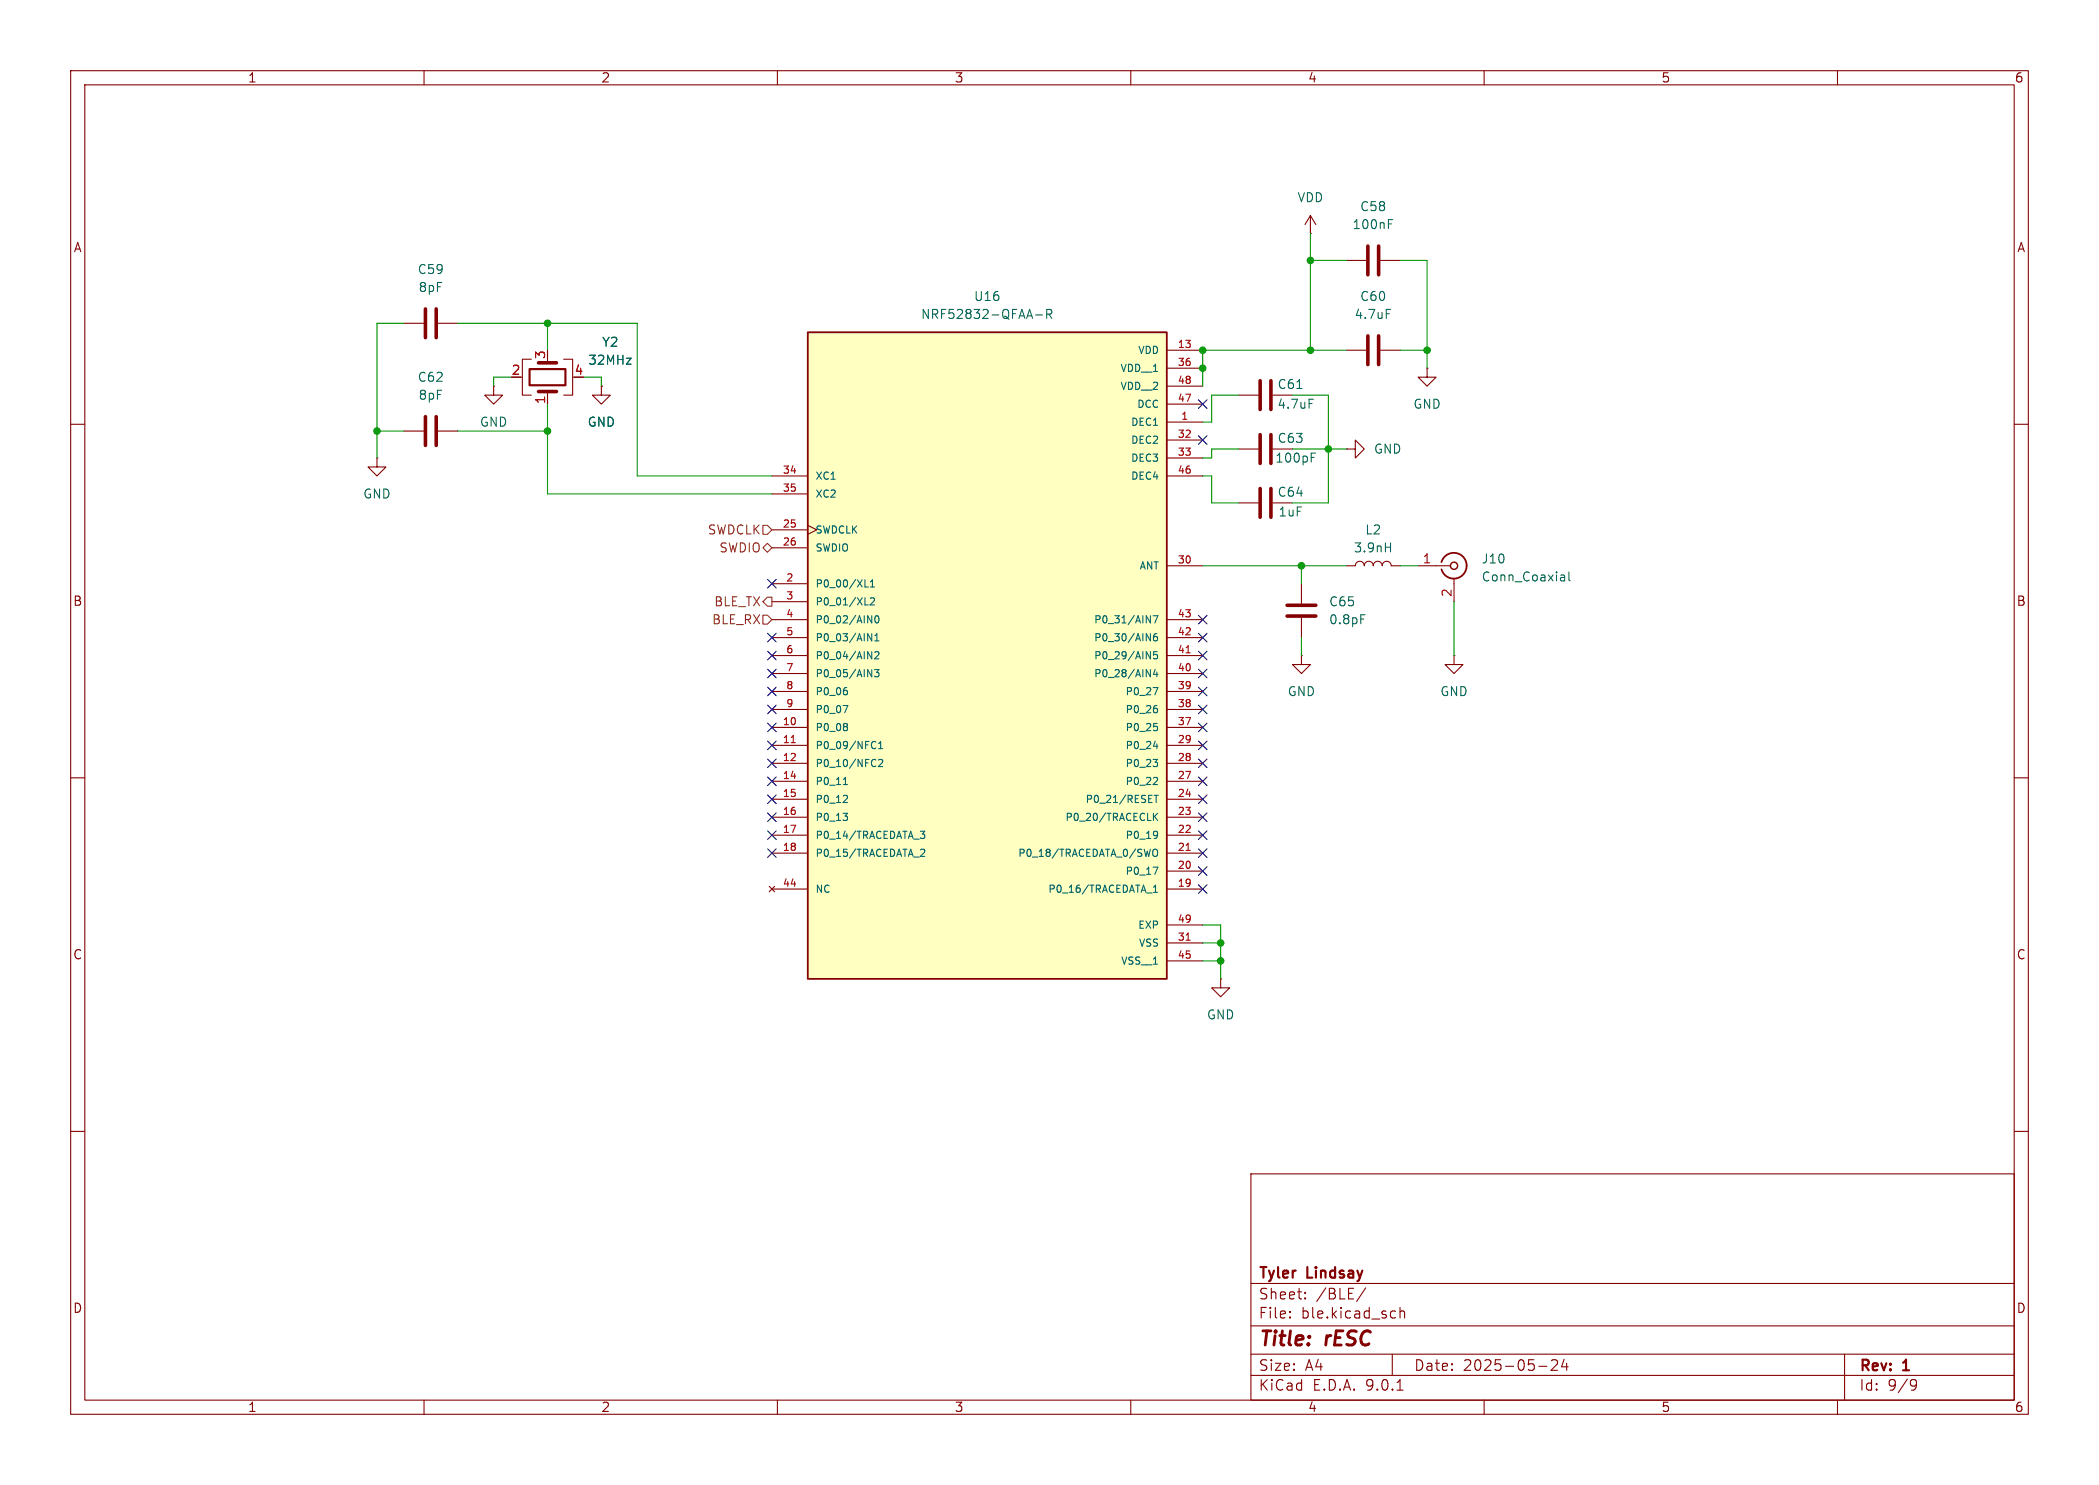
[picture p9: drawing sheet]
(kicad_sch
 (version 20250114)
 (generator "eeschema")
 (generator_version "9.0")
 (paper "A4")
 (title_block
  (title "rESC")
  (date "2025-05-24")
  (rev "1")
  (company "Tyler Lindsay"))
 (lib_symbols
  (symbol "Connector:Conn_Coaxial"
   (pin_names
    (offset 1.016) (hide yes)) (exclude_from_sim no) (in_bom yes) (on_board yes)
   (property "Reference" "J" (at 0.254 3.048 0) (effects (font (size 1.27 1.27))))
   (property "Value" "Conn_Coaxial" (at 2.921 0 90) (effects (font (size 1.27 1.27))))
   (property "Footprint" "" (at 0 0 0) (effects (font (size 1.27 1.27)) (hide yes)))
   (property "Datasheet" "~" (at 0 0 0) (effects (font (size 1.27 1.27)) (hide yes)))
   (property "Description" "coaxial connector (BNC, SMA, SMB, SMC, Cinch/RCA, LEMO, ...)" (at 0 0 0) (effects (font (size 1.27 1.27)) (hide yes)))
   (symbol "Conn_Coaxial_0_1"
    (polyline (pts (xy -2.54 0) (xy -0.508 0)) (stroke (width 0) (type default)) (fill (type none)))
    (arc (start 1.778 0) (mid 0.222 -1.8079) (end -1.778 -0.508) (stroke (width 0.254) (type default)) (fill (type none)))
    (arc (start -1.778 0.508) (mid 0.2221 1.8084) (end 1.778 0) (stroke (width 0.254) (type default)) (fill (type none)))
    (circle (center 0 0) (radius 0.508) (stroke (width 0.2032) (type default)) (fill (type none)))
    (polyline (pts (xy 0 -2.54) (xy 0 -1.778)) (stroke (width 0) (type default)) (fill (type none))))
   (symbol "Conn_Coaxial_1_1"
    (pin passive line (at -5.08 0 0) (length 2.54) (name "In" (effects (font (size 1.27 1.27)))) (number "1" (effects (font (size 1.27 1.27)))))
    (pin passive line (at 0 -5.08 90) (length 2.54) (name "Ext" (effects (font (size 1.27 1.27)))) (number "2" (effects (font (size 1.27 1.27))))))
   (embedded_fonts no))
  (symbol "Device:C"
   (pin_numbers (hide yes))
   (pin_names
    (offset 0.254)) (exclude_from_sim no) (in_bom yes) (on_board yes)
   (property "Reference" "C" (at 0.635 2.54 0) (effects (font (size 1.27 1.27)) (justify left)))
   (property "Value" "C" (at 0.635 -2.54 0) (effects (font (size 1.27 1.27)) (justify left)))
   (property "Footprint" "" (at 0.9652 -3.81 0) (effects (font (size 1.27 1.27)) (hide yes)))
   (property "Datasheet" "~" (at 0 0 0) (effects (font (size 1.27 1.27)) (hide yes)))
   (property "Description" "Unpolarized capacitor" (at 0 0 0) (effects (font (size 1.27 1.27)) (hide yes)))
   (symbol "C_0_1"
    (polyline (pts (xy -2.032 0.762) (xy 2.032 0.762)) (stroke (width 0.508) (type default)) (fill (type none)))
    (polyline (pts (xy -2.032 -0.762) (xy 2.032 -0.762)) (stroke (width 0.508) (type default)) (fill (type none))))
   (symbol "C_1_1"
    (pin passive line (at 0 3.81 270) (length 2.794) (name "~" (effects (font (size 1.27 1.27)))) (number "1" (effects (font (size 1.27 1.27)))))
    (pin passive line (at 0 -3.81 90) (length 2.794) (name "~" (effects (font (size 1.27 1.27)))) (number "2" (effects (font (size 1.27 1.27))))))
   (embedded_fonts no))
  (symbol "Device:Crystal_GND24"
   (pin_names
    (offset 1.016) (hide yes)) (exclude_from_sim no) (in_bom yes) (on_board yes)
   (property "Reference" "Y" (at 3.175 5.08 0) (effects (font (size 1.27 1.27)) (justify left)))
   (property "Value" "Crystal_GND24" (at 3.175 3.175 0) (effects (font (size 1.27 1.27)) (justify left)))
   (property "Footprint" "" (at 0 0 0) (effects (font (size 1.27 1.27)) (hide yes)))
   (property "Datasheet" "~" (at 0 0 0) (effects (font (size 1.27 1.27)) (hide yes)))
   (property "Description" "Four pin crystal, GND on pins 2 and 4" (at 0 0 0) (effects (font (size 1.27 1.27)) (hide yes)))
   (symbol "Crystal_GND24_0_1"
    (polyline (pts (xy -2.54 2.286) (xy -2.54 3.556) (xy 2.54 3.556) (xy 2.54 2.286)) (stroke (width 0) (type default)) (fill (type none)))
    (polyline (pts (xy -2.54 0) (xy -2.032 0)) (stroke (width 0) (type default)) (fill (type none)))
    (polyline (pts (xy -2.54 -2.286) (xy -2.54 -3.556) (xy 2.54 -3.556) (xy 2.54 -2.286)) (stroke (width 0) (type default)) (fill (type none)))
    (polyline (pts (xy -2.032 -1.27) (xy -2.032 1.27)) (stroke (width 0.508) (type default)) (fill (type none)))
    (rectangle (start -1.143 2.54) (end 1.143 -2.54) (stroke (width 0.3048) (type default)) (fill (type none)))
    (polyline (pts (xy 0 3.556) (xy 0 3.81)) (stroke (width 0) (type default)) (fill (type none)))
    (polyline (pts (xy 0 -3.81) (xy 0 -3.556)) (stroke (width 0) (type default)) (fill (type none)))
    (polyline (pts (xy 2.032 0) (xy 2.54 0)) (stroke (width 0) (type default)) (fill (type none)))
    (polyline (pts (xy 2.032 -1.27) (xy 2.032 1.27)) (stroke (width 0.508) (type default)) (fill (type none))))
   (symbol "Crystal_GND24_1_1"
    (pin passive line (at -3.81 0 0) (length 1.27) (name "1" (effects (font (size 1.27 1.27)))) (number "1" (effects (font (size 1.27 1.27)))))
    (pin passive line (at 0 5.08 270) (length 1.27) (name "2" (effects (font (size 1.27 1.27)))) (number "2" (effects (font (size 1.27 1.27)))))
    (pin passive line (at 0 -5.08 90) (length 1.27) (name "4" (effects (font (size 1.27 1.27)))) (number "4" (effects (font (size 1.27 1.27)))))
    (pin passive line (at 3.81 0 180) (length 1.27) (name "3" (effects (font (size 1.27 1.27)))) (number "3" (effects (font (size 1.27 1.27))))))
   (embedded_fonts no))
  (symbol "Device:L"
   (pin_numbers (hide yes))
   (pin_names
    (offset 1.016) (hide yes)) (exclude_from_sim no) (in_bom yes) (on_board yes)
   (property "Reference" "L" (at -1.27 0 90) (effects (font (size 1.27 1.27))))
   (property "Value" "L" (at 1.905 0 90) (effects (font (size 1.27 1.27))))
   (property "Footprint" "" (at 0 0 0) (effects (font (size 1.27 1.27)) (hide yes)))
   (property "Datasheet" "~" (at 0 0 0) (effects (font (size 1.27 1.27)) (hide yes)))
   (property "Description" "Inductor" (at 0 0 0) (effects (font (size 1.27 1.27)) (hide yes)))
   (symbol "L_0_1"
    (arc (start 0 2.54) (mid 0.6323 1.905) (end 0 1.27) (stroke (width 0) (type default)) (fill (type none)))
    (arc (start 0 1.27) (mid 0.6323 0.635) (end 0 0) (stroke (width 0) (type default)) (fill (type none)))
    (arc (start 0 0) (mid 0.6323 -0.635) (end 0 -1.27) (stroke (width 0) (type default)) (fill (type none)))
    (arc (start 0 -1.27) (mid 0.6323 -1.905) (end 0 -2.54) (stroke (width 0) (type default)) (fill (type none))))
   (symbol "L_1_1"
    (pin passive line (at 0 3.81 270) (length 1.27) (name "1" (effects (font (size 1.27 1.27)))) (number "1" (effects (font (size 1.27 1.27)))))
    (pin passive line (at 0 -3.81 90) (length 1.27) (name "2" (effects (font (size 1.27 1.27)))) (number "2" (effects (font (size 1.27 1.27))))))
   (embedded_fonts no))
  (symbol "NRF52832-QFAA-R:NRF52832-QFAA-R"
   (pin_names
    (offset 1.016)) (exclude_from_sim no) (in_bom yes) (on_board yes)
   (property "Reference" "U" (at -25.4 41.275 0) (effects (font (size 1.27 1.27)) (justify left bottom)))
   (property "Value" "NRF52832-QFAA-R" (at -25.4 -51.435 0) (effects (font (size 1.27 1.27)) (justify left top)))
   (property "Footprint" "NRF52832-QFAA-R:QFN40P600X600X90-49N" (at 0 0 0) (effects (font (size 1.27 1.27)) (justify bottom) (hide yes)))
   (property "Datasheet" "" (at 0 0 0) (effects (font (size 1.27 1.27)) (hide yes)))
   (property "Description" "" (at 0 0 0) (effects (font (size 1.27 1.27)) (hide yes)))
   (property "PARTREV" "1.9" (at 0 0 0) (effects (font (size 1.27 1.27)) (justify bottom) (hide yes)))
   (property "STANDARD" "IPC-7351B" (at 0 0 0) (effects (font (size 1.27 1.27)) (justify bottom) (hide yes)))
   (property "MAXIMUM_PACKAGE_HEIGHT" "0.9 mm" (at 0 0 0) (effects (font (size 1.27 1.27)) (justify bottom) (hide yes)))
   (property "MANUFACTURER" "Nordic" (at 0 0 0) (effects (font (size 1.27 1.27)) (justify bottom) (hide yes)))
   (symbol "NRF52832-QFAA-R_0_0"
    (rectangle (start -25.4 -50.8) (end 25.4 40.64) (stroke (width 0.254) (type default)) (fill (type background)))
    (pin input line (at -30.48 20.32 0) (length 5.08) (name "XC1" (effects (font (size 1.016 1.016)))) (number "34" (effects (font (size 1.016 1.016)))))
    (pin input line (at -30.48 17.78 0) (length 5.08) (name "XC2" (effects (font (size 1.016 1.016)))) (number "35" (effects (font (size 1.016 1.016)))))
    (pin input clock (at -30.48 12.7 0) (length 5.08) (name "SWDCLK" (effects (font (size 1.016 1.016)))) (number "25" (effects (font (size 1.016 1.016)))))
    (pin bidirectional line (at -30.48 10.16 0) (length 5.08) (name "SWDIO" (effects (font (size 1.016 1.016)))) (number "26" (effects (font (size 1.016 1.016)))))
    (pin bidirectional line (at -30.48 5.08 0) (length 5.08) (name "P0_00/XL1" (effects (font (size 1.016 1.016)))) (number "2" (effects (font (size 1.016 1.016)))))
    (pin bidirectional line (at -30.48 2.54 0) (length 5.08) (name "P0_01/XL2" (effects (font (size 1.016 1.016)))) (number "3" (effects (font (size 1.016 1.016)))))
    (pin bidirectional line (at -30.48 0 0) (length 5.08) (name "P0_02/AIN0" (effects (font (size 1.016 1.016)))) (number "4" (effects (font (size 1.016 1.016)))))
    (pin bidirectional line (at -30.48 -2.54 0) (length 5.08) (name "P0_03/AIN1" (effects (font (size 1.016 1.016)))) (number "5" (effects (font (size 1.016 1.016)))))
    (pin bidirectional line (at -30.48 -5.08 0) (length 5.08) (name "P0_04/AIN2" (effects (font (size 1.016 1.016)))) (number "6" (effects (font (size 1.016 1.016)))))
    (pin bidirectional line (at -30.48 -7.62 0) (length 5.08) (name "P0_05/AIN3" (effects (font (size 1.016 1.016)))) (number "7" (effects (font (size 1.016 1.016)))))
    (pin bidirectional line (at -30.48 -10.16 0) (length 5.08) (name "P0_06" (effects (font (size 1.016 1.016)))) (number "8" (effects (font (size 1.016 1.016)))))
    (pin bidirectional line (at -30.48 -12.7 0) (length 5.08) (name "P0_07" (effects (font (size 1.016 1.016)))) (number "9" (effects (font (size 1.016 1.016)))))
    (pin bidirectional line (at -30.48 -15.24 0) (length 5.08) (name "P0_08" (effects (font (size 1.016 1.016)))) (number "10" (effects (font (size 1.016 1.016)))))
    (pin bidirectional line (at -30.48 -17.78 0) (length 5.08) (name "P0_09/NFC1" (effects (font (size 1.016 1.016)))) (number "11" (effects (font (size 1.016 1.016)))))
    (pin bidirectional line (at -30.48 -20.32 0) (length 5.08) (name "P0_10/NFC2" (effects (font (size 1.016 1.016)))) (number "12" (effects (font (size 1.016 1.016)))))
    (pin bidirectional line (at -30.48 -22.86 0) (length 5.08) (name "P0_11" (effects (font (size 1.016 1.016)))) (number "14" (effects (font (size 1.016 1.016)))))
    (pin bidirectional line (at -30.48 -25.4 0) (length 5.08) (name "P0_12" (effects (font (size 1.016 1.016)))) (number "15" (effects (font (size 1.016 1.016)))))
    (pin bidirectional line (at -30.48 -27.94 0) (length 5.08) (name "P0_13" (effects (font (size 1.016 1.016)))) (number "16" (effects (font (size 1.016 1.016)))))
    (pin bidirectional line (at -30.48 -30.48 0) (length 5.08) (name "P0_14/TRACEDATA_3" (effects (font (size 1.016 1.016)))) (number "17" (effects (font (size 1.016 1.016)))))
    (pin bidirectional line (at -30.48 -33.02 0) (length 5.08) (name "P0_15/TRACEDATA_2" (effects (font (size 1.016 1.016)))) (number "18" (effects (font (size 1.016 1.016)))))
    (pin no_connect line (at -30.48 -38.1 0) (length 5.08) (name "NC" (effects (font (size 1.016 1.016)))) (number "44" (effects (font (size 1.016 1.016)))))
    (pin power_in line (at 30.48 38.1 180) (length 5.08) (name "VDD" (effects (font (size 1.016 1.016)))) (number "13" (effects (font (size 1.016 1.016)))))
    (pin power_in line (at 30.48 35.56 180) (length 5.08) (name "VDD__1" (effects (font (size 1.016 1.016)))) (number "36" (effects (font (size 1.016 1.016)))))
    (pin power_in line (at 30.48 33.02 180) (length 5.08) (name "VDD__2" (effects (font (size 1.016 1.016)))) (number "48" (effects (font (size 1.016 1.016)))))
    (pin power_in line (at 30.48 30.48 180) (length 5.08) (name "DCC" (effects (font (size 1.016 1.016)))) (number "47" (effects (font (size 1.016 1.016)))))
    (pin power_in line (at 30.48 27.94 180) (length 5.08) (name "DEC1" (effects (font (size 1.016 1.016)))) (number "1" (effects (font (size 1.016 1.016)))))
    (pin power_in line (at 30.48 25.4 180) (length 5.08) (name "DEC2" (effects (font (size 1.016 1.016)))) (number "32" (effects (font (size 1.016 1.016)))))
    (pin power_in line (at 30.48 22.86 180) (length 5.08) (name "DEC3" (effects (font (size 1.016 1.016)))) (number "33" (effects (font (size 1.016 1.016)))))
    (pin power_in line (at 30.48 20.32 180) (length 5.08) (name "DEC4" (effects (font (size 1.016 1.016)))) (number "46" (effects (font (size 1.016 1.016)))))
    (pin bidirectional line (at 30.48 7.62 180) (length 5.08) (name "ANT" (effects (font (size 1.016 1.016)))) (number "30" (effects (font (size 1.016 1.016)))))
    (pin bidirectional line (at 30.48 0 180) (length 5.08) (name "P0_31/AIN7" (effects (font (size 1.016 1.016)))) (number "43" (effects (font (size 1.016 1.016)))))
    (pin bidirectional line (at 30.48 -2.54 180) (length 5.08) (name "P0_30/AIN6" (effects (font (size 1.016 1.016)))) (number "42" (effects (font (size 1.016 1.016)))))
    (pin bidirectional line (at 30.48 -5.08 180) (length 5.08) (name "P0_29/AIN5" (effects (font (size 1.016 1.016)))) (number "41" (effects (font (size 1.016 1.016)))))
    (pin bidirectional line (at 30.48 -7.62 180) (length 5.08) (name "P0_28/AIN4" (effects (font (size 1.016 1.016)))) (number "40" (effects (font (size 1.016 1.016)))))
    (pin bidirectional line (at 30.48 -10.16 180) (length 5.08) (name "P0_27" (effects (font (size 1.016 1.016)))) (number "39" (effects (font (size 1.016 1.016)))))
    (pin bidirectional line (at 30.48 -12.7 180) (length 5.08) (name "P0_26" (effects (font (size 1.016 1.016)))) (number "38" (effects (font (size 1.016 1.016)))))
    (pin bidirectional line (at 30.48 -15.24 180) (length 5.08) (name "P0_25" (effects (font (size 1.016 1.016)))) (number "37" (effects (font (size 1.016 1.016)))))
    (pin bidirectional line (at 30.48 -17.78 180) (length 5.08) (name "P0_24" (effects (font (size 1.016 1.016)))) (number "29" (effects (font (size 1.016 1.016)))))
    (pin bidirectional line (at 30.48 -20.32 180) (length 5.08) (name "P0_23" (effects (font (size 1.016 1.016)))) (number "28" (effects (font (size 1.016 1.016)))))
    (pin bidirectional line (at 30.48 -22.86 180) (length 5.08) (name "P0_22" (effects (font (size 1.016 1.016)))) (number "27" (effects (font (size 1.016 1.016)))))
    (pin bidirectional line (at 30.48 -25.4 180) (length 5.08) (name "P0_21/RESET" (effects (font (size 1.016 1.016)))) (number "24" (effects (font (size 1.016 1.016)))))
    (pin bidirectional line (at 30.48 -27.94 180) (length 5.08) (name "P0_20/TRACECLK" (effects (font (size 1.016 1.016)))) (number "23" (effects (font (size 1.016 1.016)))))
    (pin bidirectional line (at 30.48 -30.48 180) (length 5.08) (name "P0_19" (effects (font (size 1.016 1.016)))) (number "22" (effects (font (size 1.016 1.016)))))
    (pin bidirectional line (at 30.48 -33.02 180) (length 5.08) (name "P0_18/TRACEDATA_0/SWO" (effects (font (size 1.016 1.016)))) (number "21" (effects (font (size 1.016 1.016)))))
    (pin bidirectional line (at 30.48 -35.56 180) (length 5.08) (name "P0_17" (effects (font (size 1.016 1.016)))) (number "20" (effects (font (size 1.016 1.016)))))
    (pin bidirectional line (at 30.48 -38.1 180) (length 5.08) (name "P0_16/TRACEDATA_1" (effects (font (size 1.016 1.016)))) (number "19" (effects (font (size 1.016 1.016)))))
    (pin power_in line (at 30.48 -43.18 180) (length 5.08) (name "EXP" (effects (font (size 1.016 1.016)))) (number "49" (effects (font (size 1.016 1.016)))))
    (pin power_in line (at 30.48 -45.72 180) (length 5.08) (name "VSS" (effects (font (size 1.016 1.016)))) (number "31" (effects (font (size 1.016 1.016)))))
    (pin power_in line (at 30.48 -48.26 180) (length 5.08) (name "VSS__1" (effects (font (size 1.016 1.016)))) (number "45" (effects (font (size 1.016 1.016))))))
   (embedded_fonts no))
  (symbol "power:GND"
   (power)
   (pin_numbers (hide yes))
   (pin_names
    (offset 0) (hide yes)) (exclude_from_sim no) (in_bom yes) (on_board yes)
   (property "Reference" "#PWR" (at 0 -6.35 0) (effects (font (size 1.27 1.27)) (hide yes)))
   (property "Value" "GND" (at 0 -3.81 0) (effects (font (size 1.27 1.27))))
   (property "Footprint" "" (at 0 0 0) (effects (font (size 1.27 1.27)) (hide yes)))
   (property "Datasheet" "" (at 0 0 0) (effects (font (size 1.27 1.27)) (hide yes)))
   (property "Description" "Power symbol creates a global label with name \"GND\" , ground" (at 0 0 0) (effects (font (size 1.27 1.27)) (hide yes)))
   (symbol "GND_0_1"
    (polyline (pts (xy 0 0) (xy 0 -1.27) (xy 1.27 -1.27) (xy 0 -2.54) (xy -1.27 -1.27) (xy 0 -1.27)) (stroke (width 0) (type default)) (fill (type none))))
   (symbol "GND_1_1"
    (pin power_in line (at 0 0 270) (length 0) (name "~" (effects (font (size 1.27 1.27)))) (number "1" (effects (font (size 1.27 1.27))))))
   (embedded_fonts no))
  (symbol "power:VDD"
   (power)
   (pin_numbers (hide yes))
   (pin_names
    (offset 0) (hide yes)) (exclude_from_sim no) (in_bom yes) (on_board yes)
   (property "Reference" "#PWR" (at 0 -3.81 0) (effects (font (size 1.27 1.27)) (hide yes)))
   (property "Value" "VDD" (at 0 3.556 0) (effects (font (size 1.27 1.27))))
   (property "Footprint" "" (at 0 0 0) (effects (font (size 1.27 1.27)) (hide yes)))
   (property "Datasheet" "" (at 0 0 0) (effects (font (size 1.27 1.27)) (hide yes)))
   (property "Description" "Power symbol creates a global label with name \"VDD\"" (at 0 0 0) (effects (font (size 1.27 1.27)) (hide yes)))
   (symbol "VDD_0_1"
    (polyline (pts (xy -0.762 1.27) (xy 0 2.54)) (stroke (width 0) (type default)) (fill (type none)))
    (polyline (pts (xy 0 2.54) (xy 0.762 1.27)) (stroke (width 0) (type default)) (fill (type none)))
    (polyline (pts (xy 0 0) (xy 0 2.54)) (stroke (width 0) (type default)) (fill (type none))))
   (symbol "VDD_1_1"
    (pin power_in line (at 0 0 90) (length 0) (name "~" (effects (font (size 1.27 1.27)))) (number "1" (effects (font (size 1.27 1.27))))))
   (embedded_fonts no)))
 (junction
  (at 201.93 49.53)
  (diameter 0)
  (color 0 0 0 0))
 (junction
  (at 172.72 133.35)
  (diameter 0)
  (color 0 0 0 0))
 (junction
  (at 77.47 60.96)
  (diameter 0)
  (color 0 0 0 0))
 (junction
  (at 184.15 80.01)
  (diameter 0)
  (color 0 0 0 0))
 (junction
  (at 187.96 63.5)
  (diameter 0)
  (color 0 0 0 0))
 (junction
  (at 77.47 45.72)
  (diameter 0)
  (color 0 0 0 0))
 (junction
  (at 170.18 49.53)
  (diameter 0)
  (color 0 0 0 0))
 (junction
  (at 172.72 135.89)
  (diameter 0)
  (color 0 0 0 0))
 (junction
  (at 185.42 49.53)
  (diameter 0)
  (color 0 0 0 0))
 (junction
  (at 170.18 52.07)
  (diameter 0)
  (color 0 0 0 0))
 (junction
  (at 53.34 60.96)
  (diameter 0)
  (color 0 0 0 0))
 (junction
  (at 185.42 36.83)
  (diameter 0)
  (color 0 0 0 0))
 (no_connect
  (at 109.22 82.55))
 (no_connect
  (at 170.18 113.03))
 (no_connect
  (at 109.22 120.65))
 (no_connect
  (at 109.22 90.17))
 (no_connect
  (at 170.18 102.87))
 (no_connect
  (at 170.18 62.23))
 (no_connect
  (at 170.18 120.65))
 (no_connect
  (at 170.18 105.41))
 (no_connect
  (at 109.22 110.49))
 (no_connect
  (at 170.18 110.49))
 (no_connect
  (at 170.18 125.73))
 (no_connect
  (at 170.18 97.79))
 (no_connect
  (at 170.18 95.25))
 (no_connect
  (at 109.22 113.03))
 (no_connect
  (at 109.22 115.57))
 (no_connect
  (at 109.22 102.87))
 (no_connect
  (at 170.18 118.11))
 (no_connect
  (at 170.18 115.57))
 (no_connect
  (at 170.18 57.15))
 (no_connect
  (at 109.22 107.95))
 (no_connect
  (at 170.18 92.71))
 (no_connect
  (at 170.18 123.19))
 (no_connect
  (at 109.22 105.41))
 (no_connect
  (at 109.22 97.79))
 (no_connect
  (at 109.22 118.11))
 (no_connect
  (at 109.22 95.25))
 (no_connect
  (at 170.18 100.33))
 (no_connect
  (at 170.18 90.17))
 (no_connect
  (at 109.22 100.33))
 (no_connect
  (at 170.18 87.63))
 (no_connect
  (at 109.22 92.71))
 (no_connect
  (at 170.18 107.95))
 (wire
  (pts (xy 185.42 36.83) (xy 190.5 36.83))
  (stroke (width 0) (type default)))
 (wire
  (pts (xy 205.74 85.09) (xy 205.74 92.71))
  (stroke (width 0) (type default)))
 (wire
  (pts (xy 171.45 64.77) (xy 170.18 64.77))
  (stroke (width 0) (type default)))
 (wire
  (pts (xy 198.12 36.83) (xy 201.93 36.83))
  (stroke (width 0) (type default)))
 (wire
  (pts (xy 187.96 63.5) (xy 187.96 71.12))
  (stroke (width 0) (type default)))
 (wire
  (pts (xy 198.12 49.53) (xy 201.93 49.53))
  (stroke (width 0) (type default)))
 (wire
  (pts (xy 53.34 60.96) (xy 53.34 64.77))
  (stroke (width 0) (type default)))
 (wire
  (pts (xy 172.72 135.89) (xy 172.72 133.35))
  (stroke (width 0) (type default)))
 (wire
  (pts (xy 185.42 36.83) (xy 185.42 49.53))
  (stroke (width 0) (type default)))
 (wire
  (pts (xy 171.45 63.5) (xy 171.45 64.77))
  (stroke (width 0) (type default)))
 (wire
  (pts (xy 69.85 53.34) (xy 69.85 54.61))
  (stroke (width 0) (type default)))
 (wire
  (pts (xy 171.45 71.12) (xy 175.26 71.12))
  (stroke (width 0) (type default)))
 (wire
  (pts (xy 182.88 55.88) (xy 187.96 55.88))
  (stroke (width 0) (type default)))
 (wire
  (pts (xy 171.45 67.31) (xy 171.45 71.12))
  (stroke (width 0) (type default)))
 (wire
  (pts (xy 170.18 130.81) (xy 172.72 130.81))
  (stroke (width 0) (type default)))
 (wire
  (pts (xy 171.45 55.88) (xy 175.26 55.88))
  (stroke (width 0) (type default)))
 (wire
  (pts (xy 201.93 36.83) (xy 201.93 49.53))
  (stroke (width 0) (type default)))
 (wire
  (pts (xy 184.15 80.01) (xy 184.15 82.55))
  (stroke (width 0) (type default)))
 (wire
  (pts (xy 182.88 71.12) (xy 187.96 71.12))
  (stroke (width 0) (type default)))
 (wire
  (pts (xy 85.09 53.34) (xy 85.09 54.61))
  (stroke (width 0) (type default)))
 (wire
  (pts (xy 170.18 52.07) (xy 170.18 54.61))
  (stroke (width 0) (type default)))
 (wire
  (pts (xy 57.15 60.96) (xy 53.34 60.96))
  (stroke (width 0) (type default)))
 (wire
  (pts (xy 172.72 138.43) (xy 172.72 135.89))
  (stroke (width 0) (type default)))
 (wire
  (pts (xy 185.42 49.53) (xy 190.5 49.53))
  (stroke (width 0) (type default)))
 (wire
  (pts (xy 64.77 60.96) (xy 77.47 60.96))
  (stroke (width 0) (type default)))
 (wire
  (pts (xy 77.47 60.96) (xy 77.47 69.85))
  (stroke (width 0) (type default)))
 (wire
  (pts (xy 64.77 45.72) (xy 77.47 45.72))
  (stroke (width 0) (type default)))
 (wire
  (pts (xy 170.18 80.01) (xy 184.15 80.01))
  (stroke (width 0) (type default)))
 (wire
  (pts (xy 170.18 49.53) (xy 185.42 49.53))
  (stroke (width 0) (type default)))
 (wire
  (pts (xy 198.12 80.01) (xy 200.66 80.01))
  (stroke (width 0) (type default)))
 (wire
  (pts (xy 77.47 45.72) (xy 90.17 45.72))
  (stroke (width 0) (type default)))
 (wire
  (pts (xy 171.45 59.69) (xy 170.18 59.69))
  (stroke (width 0) (type default)))
 (wire
  (pts (xy 72.39 53.34) (xy 69.85 53.34))
  (stroke (width 0) (type default)))
 (wire
  (pts (xy 182.88 63.5) (xy 187.96 63.5))
  (stroke (width 0) (type default)))
 (wire
  (pts (xy 185.42 33.02) (xy 185.42 36.83))
  (stroke (width 0) (type default)))
 (wire
  (pts (xy 170.18 135.89) (xy 172.72 135.89))
  (stroke (width 0) (type default)))
 (wire
  (pts (xy 57.15 45.72) (xy 53.34 45.72))
  (stroke (width 0) (type default)))
 (wire
  (pts (xy 170.18 133.35) (xy 172.72 133.35))
  (stroke (width 0) (type default)))
 (wire
  (pts (xy 187.96 55.88) (xy 187.96 63.5))
  (stroke (width 0) (type default)))
 (wire
  (pts (xy 171.45 63.5) (xy 175.26 63.5))
  (stroke (width 0) (type default)))
 (wire
  (pts (xy 90.17 67.31) (xy 109.22 67.31))
  (stroke (width 0) (type default)))
 (wire
  (pts (xy 170.18 67.31) (xy 171.45 67.31))
  (stroke (width 0) (type default)))
 (wire
  (pts (xy 201.93 49.53) (xy 201.93 52.07))
  (stroke (width 0) (type default)))
 (wire
  (pts (xy 184.15 80.01) (xy 190.5 80.01))
  (stroke (width 0) (type default)))
 (wire
  (pts (xy 172.72 130.81) (xy 172.72 133.35))
  (stroke (width 0) (type default)))
 (wire
  (pts (xy 82.55 53.34) (xy 85.09 53.34))
  (stroke (width 0) (type default)))
 (wire
  (pts (xy 171.45 55.88) (xy 171.45 59.69))
  (stroke (width 0) (type default)))
 (wire
  (pts (xy 77.47 57.15) (xy 77.47 60.96))
  (stroke (width 0) (type default)))
 (wire
  (pts (xy 187.96 63.5) (xy 190.5 63.5))
  (stroke (width 0) (type default)))
 (wire
  (pts (xy 184.15 90.17) (xy 184.15 92.71))
  (stroke (width 0) (type default)))
 (wire
  (pts (xy 170.18 49.53) (xy 170.18 52.07))
  (stroke (width 0) (type default)))
 (wire
  (pts (xy 77.47 45.72) (xy 77.47 49.53))
  (stroke (width 0) (type default)))
 (wire
  (pts (xy 90.17 67.31) (xy 90.17 45.72))
  (stroke (width 0) (type default)))
 (wire
  (pts (xy 53.34 45.72) (xy 53.34 60.96))
  (stroke (width 0) (type default)))
 (wire
  (pts (xy 77.47 69.85) (xy 109.22 69.85))
  (stroke (width 0) (type default)))
 (hierarchical_label "SWDCLK"
  (shape input)
  (at 109.22 74.93 180)
  (effects (font (size 1.27 1.27)) (justify right)))
 (hierarchical_label "BLE_TX"
  (shape output)
  (at 109.22 85.09 180)
  (effects (font (size 1.27 1.27)) (justify right)))
 (hierarchical_label "BLE_RX"
  (shape input)
  (at 109.22 87.63 180)
  (effects (font (size 1.27 1.27)) (justify right)))
 (hierarchical_label "SWDIO"
  (shape bidirectional)
  (at 109.22 77.47 180)
  (effects (font (size 1.27 1.27)) (justify right)))
 (symbol
  (lib_id "Connector:Conn_Coaxial")
  (at 205.74 80.01 0)
  (unit 1)
  (exclude_from_sim no)
  (in_bom yes)
  (on_board yes)
  (dnp no)
  (fields_autoplaced yes)
  (property "Reference" "J10" (at 209.55 79.0331 0) (effects (font (size 1.27 1.27)) (justify left)))
  (property "Value" "Conn_Coaxial" (at 209.55 81.5731 0) (effects (font (size 1.27 1.27)) (justify left)))
  (property "Footprint" "Connector_Coaxial:U.FL_Molex_MCRF_73412-0110_Vertical" (at 205.74 80.01 0) (effects (font (size 1.27 1.27)) (hide yes)))
  (property "Datasheet" "~" (at 205.74 80.01 0) (effects (font (size 1.27 1.27)) (hide yes)))
  (property "Description" "coaxial connector (BNC, SMA, SMB, SMC, Cinch/RCA, LEMO, ...)" (at 205.74 80.01 0) (effects (font (size 1.27 1.27)) (hide yes)))
  (pin "1")
  (pin "2"))
 (symbol
  (lib_id "power:GND")
  (at 205.74 92.71 0)
  (unit 1)
  (exclude_from_sim no)
  (in_bom yes)
  (on_board yes)
  (dnp no)
  (fields_autoplaced yes)
  (property "Reference" "#PWR098" (at 205.74 99.06 0) (effects (font (size 1.27 1.27)) (hide yes)))
  (property "Value" "GND" (at 205.74 97.79 0) (effects (font (size 1.27 1.27))))
  (property "Footprint" "" (at 205.74 92.71 0) (effects (font (size 1.27 1.27)) (hide yes)))
  (property "Datasheet" "" (at 205.74 92.71 0) (effects (font (size 1.27 1.27)) (hide yes)))
  (property "Description" "Power symbol creates a global label with name \"GND\" , ground" (at 205.74 92.71 0) (effects (font (size 1.27 1.27)) (hide yes)))
  (pin "1"))
 (symbol
  (lib_id "Device:C")
  (at 179.07 55.88 270)
  (unit 1)
  (exclude_from_sim no)
  (in_bom yes)
  (on_board yes)
  (dnp no)
  (property "Reference" "C61" (at 182.626 54.356 90) (effects (font (size 1.27 1.27))))
  (property "Value" "4.7uF" (at 183.388 57.15 90) (effects (font (size 1.27 1.27))))
  (property "Footprint" "Capacitor_SMD:C_0402_1005Metric" (at 175.26 56.8452 0) (effects (font (size 1.27 1.27)) (hide yes)))
  (property "Datasheet" "~" (at 179.07 55.88 0) (effects (font (size 1.27 1.27)) (hide yes)))
  (property "Description" "Unpolarized capacitor" (at 179.07 55.88 0) (effects (font (size 1.27 1.27)) (hide yes)))
  (pin "1")
  (pin "2"))
 (symbol
  (lib_id "power:GND")
  (at 85.09 54.61 0)
  (mirror y)
  (unit 1)
  (exclude_from_sim no)
  (in_bom yes)
  (on_board yes)
  (dnp no)
  (property "Reference" "#PWR094" (at 85.09 60.96 0) (effects (font (size 1.27 1.27)) (hide yes)))
  (property "Value" "GND" (at 85.09 59.69 0) (effects (font (size 1.27 1.27))))
  (property "Footprint" "" (at 85.09 54.61 0) (effects (font (size 1.27 1.27)) (hide yes)))
  (property "Datasheet" "" (at 85.09 54.61 0) (effects (font (size 1.27 1.27)) (hide yes)))
  (property "Description" "Power symbol creates a global label with name \"GND\" , ground" (at 85.09 54.61 0) (effects (font (size 1.27 1.27)) (hide yes)))
  (pin "1"))
 (symbol
  (lib_id "Device:C")
  (at 179.07 71.12 270)
  (unit 1)
  (exclude_from_sim no)
  (in_bom yes)
  (on_board yes)
  (dnp no)
  (property "Reference" "C64" (at 182.626 69.596 90) (effects (font (size 1.27 1.27))))
  (property "Value" "1uF" (at 182.626 72.39 90) (effects (font (size 1.27 1.27))))
  (property "Footprint" "Capacitor_SMD:C_0402_1005Metric" (at 175.26 72.0852 0) (effects (font (size 1.27 1.27)) (hide yes)))
  (property "Datasheet" "~" (at 179.07 71.12 0) (effects (font (size 1.27 1.27)) (hide yes)))
  (property "Description" "Unpolarized capacitor" (at 179.07 71.12 0) (effects (font (size 1.27 1.27)) (hide yes)))
  (pin "1")
  (pin "2"))
 (symbol
  (lib_id "Device:C")
  (at 179.07 63.5 270)
  (unit 1)
  (exclude_from_sim no)
  (in_bom yes)
  (on_board yes)
  (dnp no)
  (property "Reference" "C63" (at 182.626 61.976 90) (effects (font (size 1.27 1.27))))
  (property "Value" "100pF" (at 183.388 64.77 90) (effects (font (size 1.27 1.27))))
  (property "Footprint" "Capacitor_SMD:C_0402_1005Metric" (at 175.26 64.4652 0) (effects (font (size 1.27 1.27)) (hide yes)))
  (property "Datasheet" "~" (at 179.07 63.5 0) (effects (font (size 1.27 1.27)) (hide yes)))
  (property "Description" "Unpolarized capacitor" (at 179.07 63.5 0) (effects (font (size 1.27 1.27)) (hide yes)))
  (pin "1")
  (pin "2"))
 (symbol
  (lib_id "power:GND")
  (at 172.72 138.43 0)
  (unit 1)
  (exclude_from_sim no)
  (in_bom yes)
  (on_board yes)
  (dnp no)
  (fields_autoplaced yes)
  (property "Reference" "#PWR099" (at 172.72 144.78 0) (effects (font (size 1.27 1.27)) (hide yes)))
  (property "Value" "GND" (at 172.72 143.51 0) (effects (font (size 1.27 1.27))))
  (property "Footprint" "" (at 172.72 138.43 0) (effects (font (size 1.27 1.27)) (hide yes)))
  (property "Datasheet" "" (at 172.72 138.43 0) (effects (font (size 1.27 1.27)) (hide yes)))
  (property "Description" "Power symbol creates a global label with name \"GND\" , ground" (at 172.72 138.43 0) (effects (font (size 1.27 1.27)) (hide yes)))
  (pin "1"))
 (symbol
  (lib_id "power:GND")
  (at 69.85 54.61 0)
  (mirror y)
  (unit 1)
  (exclude_from_sim no)
  (in_bom yes)
  (on_board yes)
  (dnp no)
  (property "Reference" "#PWR093" (at 69.85 60.96 0) (effects (font (size 1.27 1.27)) (hide yes)))
  (property "Value" "GND" (at 69.85 59.69 0) (effects (font (size 1.27 1.27))))
  (property "Footprint" "" (at 69.85 54.61 0) (effects (font (size 1.27 1.27)) (hide yes)))
  (property "Datasheet" "" (at 69.85 54.61 0) (effects (font (size 1.27 1.27)) (hide yes)))
  (property "Description" "Power symbol creates a global label with name \"GND\" , ground" (at 69.85 54.61 0) (effects (font (size 1.27 1.27)) (hide yes)))
  (pin "1"))
 (symbol
  (lib_id "power:VDD")
  (at 185.42 33.02 0)
  (unit 1)
  (exclude_from_sim no)
  (in_bom yes)
  (on_board yes)
  (dnp no)
  (fields_autoplaced yes)
  (property "Reference" "#PWR091" (at 185.42 36.83 0) (effects (font (size 1.27 1.27)) (hide yes)))
  (property "Value" "VDD" (at 185.42 27.94 0) (effects (font (size 1.27 1.27))))
  (property "Footprint" "" (at 185.42 33.02 0) (effects (font (size 1.27 1.27)) (hide yes)))
  (property "Datasheet" "" (at 185.42 33.02 0) (effects (font (size 1.27 1.27)) (hide yes)))
  (property "Description" "Power symbol creates a global label with name \"VDD\"" (at 185.42 33.02 0) (effects (font (size 1.27 1.27)) (hide yes)))
  (pin "1"))
 (symbol
  (lib_id "Device:L")
  (at 194.31 80.01 90)
  (unit 1)
  (exclude_from_sim no)
  (in_bom yes)
  (on_board yes)
  (dnp no)
  (fields_autoplaced yes)
  (property "Reference" "L2" (at 194.31 74.93 90) (effects (font (size 1.27 1.27))))
  (property "Value" "3.9nH" (at 194.31 77.47 90) (effects (font (size 1.27 1.27))))
  (property "Footprint" "Inductor_SMD:L_0402_1005Metric" (at 194.31 80.01 0) (effects (font (size 1.27 1.27)) (hide yes)))
  (property "Datasheet" "~" (at 194.31 80.01 0) (effects (font (size 1.27 1.27)) (hide yes)))
  (property "Description" "Inductor" (at 194.31 80.01 0) (effects (font (size 1.27 1.27)) (hide yes)))
  (pin "1")
  (pin "2"))
 (symbol
  (lib_id "NRF52832-QFAA-R:NRF52832-QFAA-R")
  (at 139.7 87.63 0)
  (unit 1)
  (exclude_from_sim no)
  (in_bom yes)
  (on_board yes)
  (dnp no)
  (fields_autoplaced yes)
  (property "Reference" "U16" (at 139.7 41.91 0) (effects (font (size 1.27 1.27))))
  (property "Value" "NRF52832-QFAA-R" (at 139.7 44.45 0) (effects (font (size 1.27 1.27))))
  (property "Footprint" "footprints:QFN40P600X600X90-49N" (at 139.7 87.63 0) (effects (font (size 1.27 1.27)) (justify bottom) (hide yes)))
  (property "Datasheet" "" (at 139.7 87.63 0) (effects (font (size 1.27 1.27)) (hide yes)))
  (property "Description" "" (at 139.7 87.63 0) (effects (font (size 1.27 1.27)) (hide yes)))
  (property "PARTREV" "1.9" (at 139.7 87.63 0) (effects (font (size 1.27 1.27)) (justify bottom) (hide yes)))
  (property "STANDARD" "IPC-7351B" (at 139.7 87.63 0) (effects (font (size 1.27 1.27)) (justify bottom) (hide yes)))
  (property "MAXIMUM_PACKAGE_HEIGHT" "0.9 mm" (at 139.7 87.63 0) (effects (font (size 1.27 1.27)) (justify bottom) (hide yes)))
  (property "MANUFACTURER" "Nordic" (at 139.7 87.63 0) (effects (font (size 1.27 1.27)) (justify bottom) (hide yes)))
  (pin "29")
  (pin "32")
  (pin "1")
  (pin "39")
  (pin "33")
  (pin "23")
  (pin "21")
  (pin "20")
  (pin "30")
  (pin "46")
  (pin "24")
  (pin "22")
  (pin "19")
  (pin "43")
  (pin "31")
  (pin "41")
  (pin "48")
  (pin "37")
  (pin "49")
  (pin "42")
  (pin "27")
  (pin "38")
  (pin "13")
  (pin "36")
  (pin "40")
  (pin "28")
  (pin "45")
  (pin "47")
  (pin "18")
  (pin "44")
  (pin "5")
  (pin "26")
  (pin "25")
  (pin "7")
  (pin "3")
  (pin "4")
  (pin "34")
  (pin "2")
  (pin "6")
  (pin "10")
  (pin "35")
  (pin "9")
  (pin "14")
  (pin "15")
  (pin "16")
  (pin "17")
  (pin "8")
  (pin "11")
  (pin "12"))
 (symbol
  (lib_id "Device:C")
  (at 194.31 36.83 270)
  (unit 1)
  (exclude_from_sim no)
  (in_bom yes)
  (on_board yes)
  (dnp no)
  (fields_autoplaced yes)
  (property "Reference" "C58" (at 194.31 29.21 90) (effects (font (size 1.27 1.27))))
  (property "Value" "100nF" (at 194.31 31.75 90) (effects (font (size 1.27 1.27))))
  (property "Footprint" "Capacitor_SMD:C_0402_1005Metric" (at 190.5 37.7952 0) (effects (font (size 1.27 1.27)) (hide yes)))
  (property "Datasheet" "~" (at 194.31 36.83 0) (effects (font (size 1.27 1.27)) (hide yes)))
  (property "Description" "Unpolarized capacitor" (at 194.31 36.83 0) (effects (font (size 1.27 1.27)) (hide yes)))
  (pin "1")
  (pin "2"))
 (symbol
  (lib_id "power:GND")
  (at 201.93 52.07 0)
  (unit 1)
  (exclude_from_sim no)
  (in_bom yes)
  (on_board yes)
  (dnp no)
  (fields_autoplaced yes)
  (property "Reference" "#PWR092" (at 201.93 58.42 0) (effects (font (size 1.27 1.27)) (hide yes)))
  (property "Value" "GND" (at 201.93 57.15 0) (effects (font (size 1.27 1.27))))
  (property "Footprint" "" (at 201.93 52.07 0) (effects (font (size 1.27 1.27)) (hide yes)))
  (property "Datasheet" "" (at 201.93 52.07 0) (effects (font (size 1.27 1.27)) (hide yes)))
  (property "Description" "Power symbol creates a global label with name \"GND\" , ground" (at 201.93 52.07 0) (effects (font (size 1.27 1.27)) (hide yes)))
  (pin "1"))
 (symbol
  (lib_id "Device:C")
  (at 194.31 49.53 270)
  (unit 1)
  (exclude_from_sim no)
  (in_bom yes)
  (on_board yes)
  (dnp no)
  (fields_autoplaced yes)
  (property "Reference" "C60" (at 194.31 41.91 90) (effects (font (size 1.27 1.27))))
  (property "Value" "4.7uF" (at 194.31 44.45 90) (effects (font (size 1.27 1.27))))
  (property "Footprint" "Capacitor_SMD:C_0402_1005Metric" (at 190.5 50.4952 0) (effects (font (size 1.27 1.27)) (hide yes)))
  (property "Datasheet" "~" (at 194.31 49.53 0) (effects (font (size 1.27 1.27)) (hide yes)))
  (property "Description" "Unpolarized capacitor" (at 194.31 49.53 0) (effects (font (size 1.27 1.27)) (hide yes)))
  (pin "1")
  (pin "2"))
 (symbol
  (lib_id "Device:C")
  (at 184.15 86.36 0)
  (unit 1)
  (exclude_from_sim no)
  (in_bom yes)
  (on_board yes)
  (dnp no)
  (fields_autoplaced yes)
  (property "Reference" "C65" (at 187.96 85.0899 0) (effects (font (size 1.27 1.27)) (justify left)))
  (property "Value" "0.8pF" (at 187.96 87.6299 0) (effects (font (size 1.27 1.27)) (justify left)))
  (property "Footprint" "Capacitor_SMD:C_0402_1005Metric" (at 185.1152 90.17 0) (effects (font (size 1.27 1.27)) (hide yes)))
  (property "Datasheet" "~" (at 184.15 86.36 0) (effects (font (size 1.27 1.27)) (hide yes)))
  (property "Description" "Unpolarized capacitor" (at 184.15 86.36 0) (effects (font (size 1.27 1.27)) (hide yes)))
  (pin "1")
  (pin "2"))
 (symbol
  (lib_id "power:GND")
  (at 53.34 64.77 0)
  (unit 1)
  (exclude_from_sim no)
  (in_bom yes)
  (on_board yes)
  (dnp no)
  (fields_autoplaced yes)
  (property "Reference" "#PWR096" (at 53.34 71.12 0) (effects (font (size 1.27 1.27)) (hide yes)))
  (property "Value" "GND" (at 53.34 69.85 0) (effects (font (size 1.27 1.27))))
  (property "Footprint" "" (at 53.34 64.77 0) (effects (font (size 1.27 1.27)) (hide yes)))
  (property "Datasheet" "" (at 53.34 64.77 0) (effects (font (size 1.27 1.27)) (hide yes)))
  (property "Description" "Power symbol creates a global label with name \"GND\" , ground" (at 53.34 64.77 0) (effects (font (size 1.27 1.27)) (hide yes)))
  (pin "1"))
 (symbol
  (lib_id "Device:Crystal_GND24")
  (at 77.47 53.34 90)
  (unit 1)
  (exclude_from_sim no)
  (in_bom yes)
  (on_board yes)
  (dnp no)
  (fields_autoplaced yes)
  (property "Reference" "Y2" (at 86.36 48.3868 90) (effects (font (size 1.27 1.27))))
  (property "Value" "32MHz" (at 86.36 50.9268 90) (effects (font (size 1.27 1.27))))
  (property "Footprint" "Crystal:Crystal_SMD_2016-4Pin_2.0x1.6mm" (at 77.47 53.34 0) (effects (font (size 1.27 1.27)) (hide yes)))
  (property "Datasheet" "~" (at 77.47 53.34 0) (effects (font (size 1.27 1.27)) (hide yes)))
  (property "Description" "Four pin crystal, GND on pins 2 and 4" (at 77.47 53.34 0) (effects (font (size 1.27 1.27)) (hide yes)))
  (pin "3")
  (pin "1")
  (pin "2")
  (pin "4"))
 (symbol
  (lib_id "Device:C")
  (at 60.96 45.72 90)
  (unit 1)
  (exclude_from_sim no)
  (in_bom yes)
  (on_board yes)
  (dnp no)
  (fields_autoplaced yes)
  (property "Reference" "C59" (at 60.96 38.1 90) (effects (font (size 1.27 1.27))))
  (property "Value" "8pF" (at 60.96 40.64 90) (effects (font (size 1.27 1.27))))
  (property "Footprint" "Capacitor_SMD:C_0402_1005Metric" (at 64.77 44.7548 0) (effects (font (size 1.27 1.27)) (hide yes)))
  (property "Datasheet" "~" (at 60.96 45.72 0) (effects (font (size 1.27 1.27)) (hide yes)))
  (property "Description" "Unpolarized capacitor" (at 60.96 45.72 0) (effects (font (size 1.27 1.27)) (hide yes)))
  (pin "1")
  (pin "2"))
 (symbol
  (lib_id "power:GND")
  (at 184.15 92.71 0)
  (unit 1)
  (exclude_from_sim no)
  (in_bom yes)
  (on_board yes)
  (dnp no)
  (fields_autoplaced yes)
  (property "Reference" "#PWR097" (at 184.15 99.06 0) (effects (font (size 1.27 1.27)) (hide yes)))
  (property "Value" "GND" (at 184.15 97.79 0) (effects (font (size 1.27 1.27))))
  (property "Footprint" "" (at 184.15 92.71 0) (effects (font (size 1.27 1.27)) (hide yes)))
  (property "Datasheet" "" (at 184.15 92.71 0) (effects (font (size 1.27 1.27)) (hide yes)))
  (property "Description" "Power symbol creates a global label with name \"GND\" , ground" (at 184.15 92.71 0) (effects (font (size 1.27 1.27)) (hide yes)))
  (pin "1"))
 (symbol
  (lib_id "power:GND")
  (at 190.5 63.5 90)
  (unit 1)
  (exclude_from_sim no)
  (in_bom yes)
  (on_board yes)
  (dnp no)
  (fields_autoplaced yes)
  (property "Reference" "#PWR095" (at 196.85 63.5 0) (effects (font (size 1.27 1.27)) (hide yes)))
  (property "Value" "GND" (at 194.31 63.4999 90) (effects (font (size 1.27 1.27)) (justify right)))
  (property "Footprint" "" (at 190.5 63.5 0) (effects (font (size 1.27 1.27)) (hide yes)))
  (property "Datasheet" "" (at 190.5 63.5 0) (effects (font (size 1.27 1.27)) (hide yes)))
  (property "Description" "Power symbol creates a global label with name \"GND\" , ground" (at 190.5 63.5 0) (effects (font (size 1.27 1.27)) (hide yes)))
  (pin "1"))
 (symbol
  (lib_id "Device:C")
  (at 60.96 60.96 90)
  (unit 1)
  (exclude_from_sim no)
  (in_bom yes)
  (on_board yes)
  (dnp no)
  (fields_autoplaced yes)
  (property "Reference" "C62" (at 60.96 53.34 90) (effects (font (size 1.27 1.27))))
  (property "Value" "8pF" (at 60.96 55.88 90) (effects (font (size 1.27 1.27))))
  (property "Footprint" "Capacitor_SMD:C_0402_1005Metric" (at 64.77 59.9948 0) (effects (font (size 1.27 1.27)) (hide yes)))
  (property "Datasheet" "~" (at 60.96 60.96 0) (effects (font (size 1.27 1.27)) (hide yes)))
  (property "Description" "Unpolarized capacitor" (at 60.96 60.96 0) (effects (font (size 1.27 1.27)) (hide yes)))
  (pin "1")
  (pin "2")))
